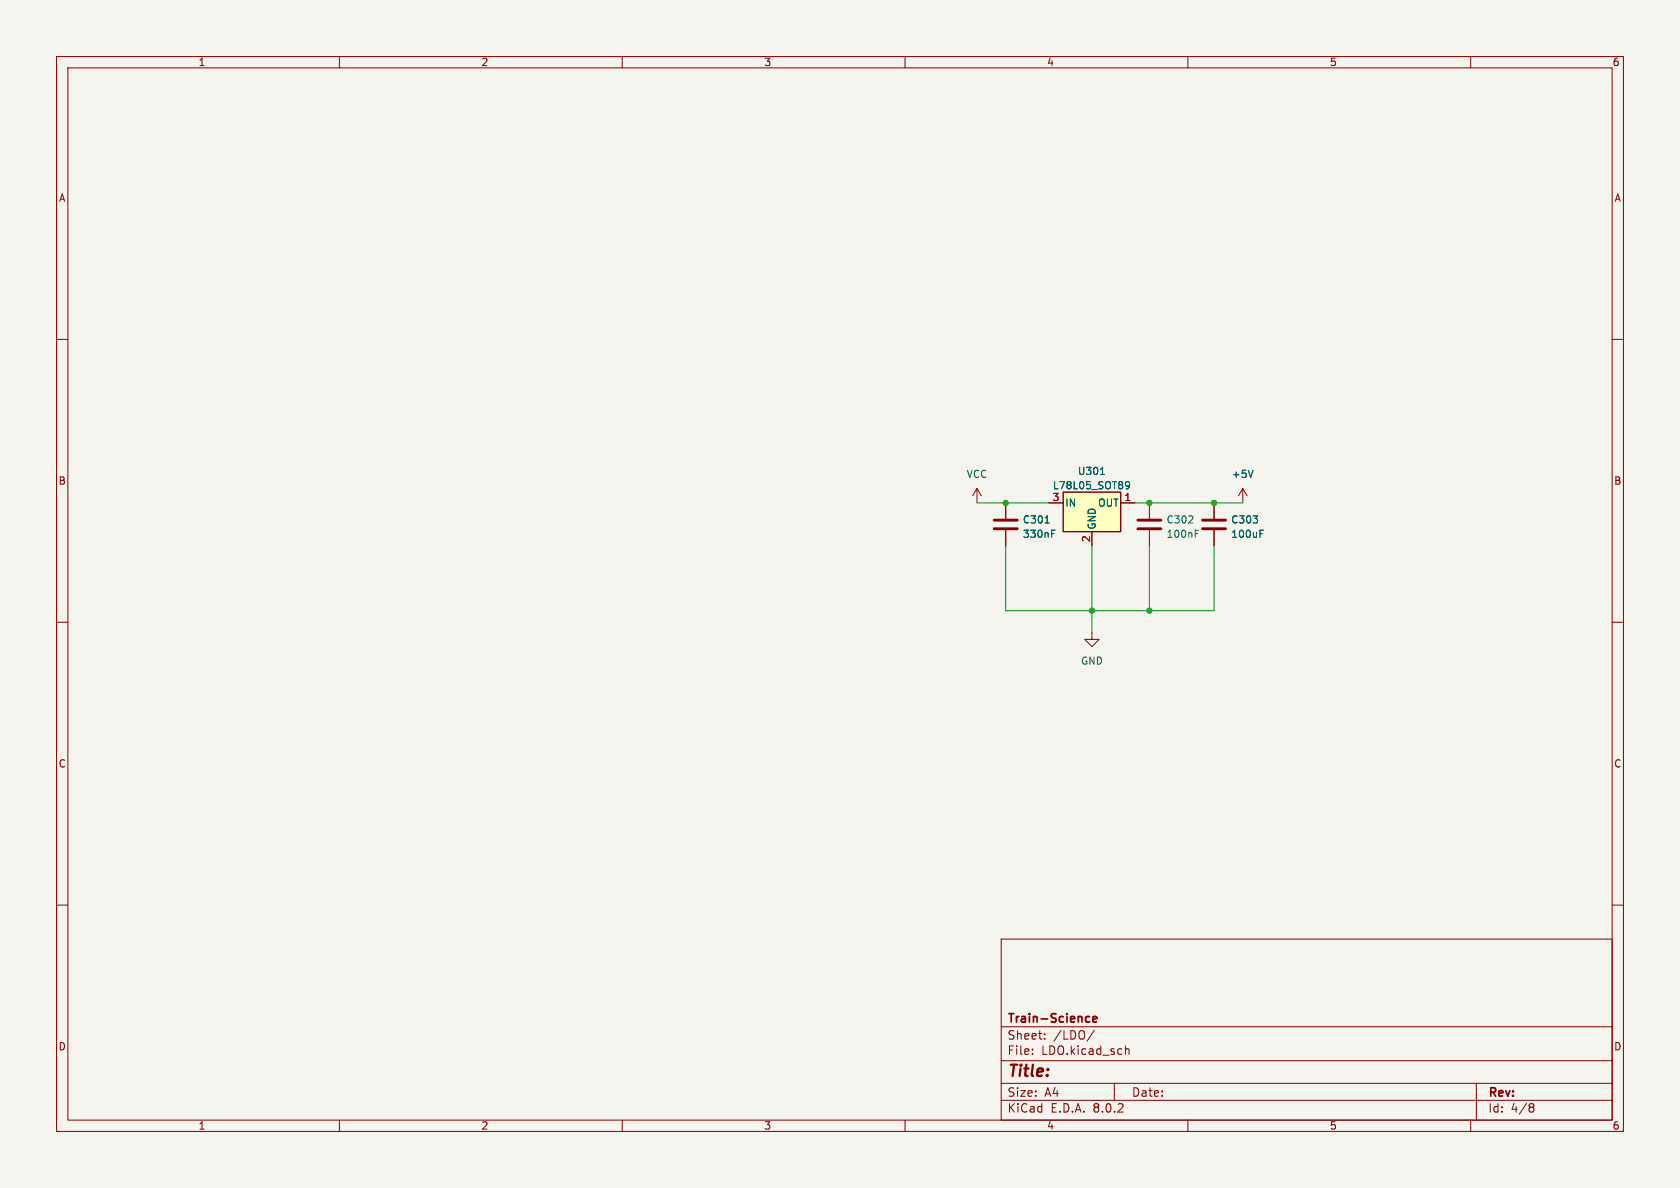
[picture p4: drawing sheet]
<svg xmlns="http://www.w3.org/2000/svg" width="297mm" height="210mm" viewBox="0 0 297 210" stroke-linecap="round" stroke-linejoin="round" font-family="sans-serif">
<path d="M0 0h297v210h-297z" fill="#f5f4ef" stroke="#f5f4ef" stroke-width=".18"/>
<g fill="none" stroke="#840000" stroke-width=".18">
<path d="M10 10h277v190h-277zM12 12h273v186h-273zM60 10v2M110 10v2M160 10v2M210 10v2M260 10v2M10 60h2M285 60h2M203.2 88.9v2.8M203.2 93.7v2.8M214.6 88.9v2.8"/>
<path d="M214.6 93.7v2.8M219.7 86.4l-.8 1.2M219.7 86.4v2.5M219.7 86.4l.8 1.2M10 110h2M193 111.8v1.2h1.3l-1.3 1.3-1.2-1.3h1.2M285 110h2M10 160h2M285 160h2M177 166h108v32h-108zM60 198v2M110 198v2"/>
<path d="M160 198v2M177 194.5h108M177 191.5h108M177 187.5h108M177 181.5h108M182.5 186.3v.1M182.5 185.5v.1M184.7 183.6v.1M184.7 182.8v.1M193.5 182.1l-1.3 2M197 191.5v3M199 184.9v1.5"/>
<path d="M199 185.5l.2-.1 .3 .1 .1 .9M210 198v2M260 198v2M261 191.5v6.5M270.6 195.1h.3l.3 .3-.3 .3M270.6 195.7h.3M270.9 195.7l.2 .2 .1 .4-.3 .3h-.3"/>
</g>
<path d="M192.2 179.7l.4 .1M192.6 180.6l-.4 .1M193.2 180.2l.7-.2-.1-.2-.4-.1-.2 .2 .1 .7h.5" fill="none" stroke="#840000" stroke-width=".3"/>
<path d="M201.2 93.5h4M201.2 91.9h4M212.6 93.5h4.1M212.6 91.9h4.1" fill="none" stroke="#840000" stroke-width=".51"/>
<path d="M211.3 94.3h.4M211.3 93.7h.6M221.5 83.1l-.4 1.3M222.7 94.3h.5M222.7 93.7h.6" fill="none" stroke="#006464" stroke-width=".18"/>
<path d="M188 87h10.1v7h-10.1z" fill="#ffffc2"/>
<path d="M188 87h10.1v7h-10.1z" fill="none" stroke="#840000" stroke-width=".25"/>
<path d="M172.7 86.4l-.7 1.2M172.7 86.4v2.5M172.7 86.4l.8 1.2M177.8 88.9v2.8M177.8 93.7v2.8M185.4 88.9h2.6M193 94v2.5M198.1 88.9h2.6M214.6 88.9v2.8M214.6 93.7v2.8" fill="none" stroke="#840000" stroke-width=".18"/>
<path d="M184.8 92.5h.7M185.9 94.3h.4M185.9 93.7h.6M194.6 83.9h.7M199 85.3l.2-.2 .4 .2a.84 .84 0 0 1-.3 1.1h-.2M199.7 85.7l-.2 .2-.5-.1M221.5 83.1l-.4 1.3M222.7 94.3h.5M222.7 93.7h.6" fill="none" stroke="#006464" stroke-width=".18"/>
<path d="M175.8 93.5h4M175.8 91.9h4" fill="none" stroke="#840000" stroke-width=".51"/>
<path d="M172.7 88.9h12.7M177.8 96.5v11.5h36.8v-11.5M193 96.5v15.3M200.7 88.9h19M203.2 96.5v11.5" fill="none" stroke="#009600" stroke-width=".18"/>
<g fill="#009600" stroke="#009600" stroke-width=".18">
<circle cx="203.2" cy="108" r=".46"/>
<circle cx="193" cy="108" r=".46"/>
<circle cx="203.2" cy="88.9" r=".46"/>
<circle cx="214.6" cy="88.9" r=".46"/>
<circle cx="177.8" cy="88.9" r=".46"/>
</g>
<text font-size="2.8" fill="#840000" x="178" y="190.9">Title:</text>
<g font-size="2.1" fill="#840000">
<text x="178" y="184">Sheet:</text>
<text x="178" y="181.2">Train-Science</text>
<text x="186.2" y="184">/LDO/</text>
<text x="178" y="186.7">File:</text>
<text x="184.1" y="186.7">LDO.kicad_sch</text>
<text x="178" y="196.9">KiCad</text>
<text x="178" y="194.1">Size:</text>
<text x="184.7" y="194.1">A4</text>
<text x="185.7" y="196.9">E.D.A.</text>
<text x="193.3" y="196.9">8.0.2</text>
<text x="200" y="194.1">Date:</text>
<text x="263" y="194.3">Rev:</text>
<text x="263" y="196.9">Id:</text>
<text x="267.1" y="196.9">4/8</text>
</g>
<g font-size="1.8" fill="#840000">
<text x="35" y="11.9">1</text>
<text x="85" y="11.9">2</text>
<text x="135" y="11.9">3</text>
<text x="185" y="11.9">4</text>
<text x="235" y="11.9">5</text>
<text x="285" y="11.9">6</text>
<text x="10.3" y="35.9">A</text>
<text x="285.3" y="35.9">A</text>
<text x="10.3" y="85.9">B</text>
<text x="285.3" y="85.9">B</text>
<text x="10.3" y="135.9">C</text>
<text x="285.3" y="135.9">C</text>
<text x="10.3" y="185.9">D</text>
<text x="285.3" y="185.9">D</text>
<text x="35" y="199.9">1</text>
<text x="85" y="199.9">2</text>
<text x="135" y="199.9">3</text>
<text x="185" y="199.9">4</text>
<text x="235" y="199.9">5</text>
<text x="285" y="199.9">6</text>
</g>
<g font-size="1.8" fill="#006464">
<text x="170.8" y="84.7">VCC</text>
<text x="186" y="86.7">L78L05_SOT89</text>
<text x="188.2" y="89.8">IN</text>
<text x="190.5" y="84.2">U301</text>
<text x="194" y="89.8">OUT</text>
<text x="217.7" y="84.7">+5V</text>
<text x="180.7" y="92.7">C301</text>
<text x="180.7" y="95.3">330nF</text>
<text x="193.9" y="93.7" transform="rotate(-90 193.9 93.7)">GND</text>
<text x="206.1" y="92.7">C302</text>
<text x="206.1" y="95.3">100nF</text>
<text x="217.6" y="92.7">C303</text>
<text x="217.6" y="95.3">100uF</text>
<text x="191" y="117.7">GND</text>
</g>
<g font-size="1.8" fill="#a90000">
<text x="186" y="88.6">3</text>
<text x="198.7" y="88.6">1</text>
<text x="192.8" y="96" transform="rotate(-90 192.8 96)">2</text>
</g>
</svg>
